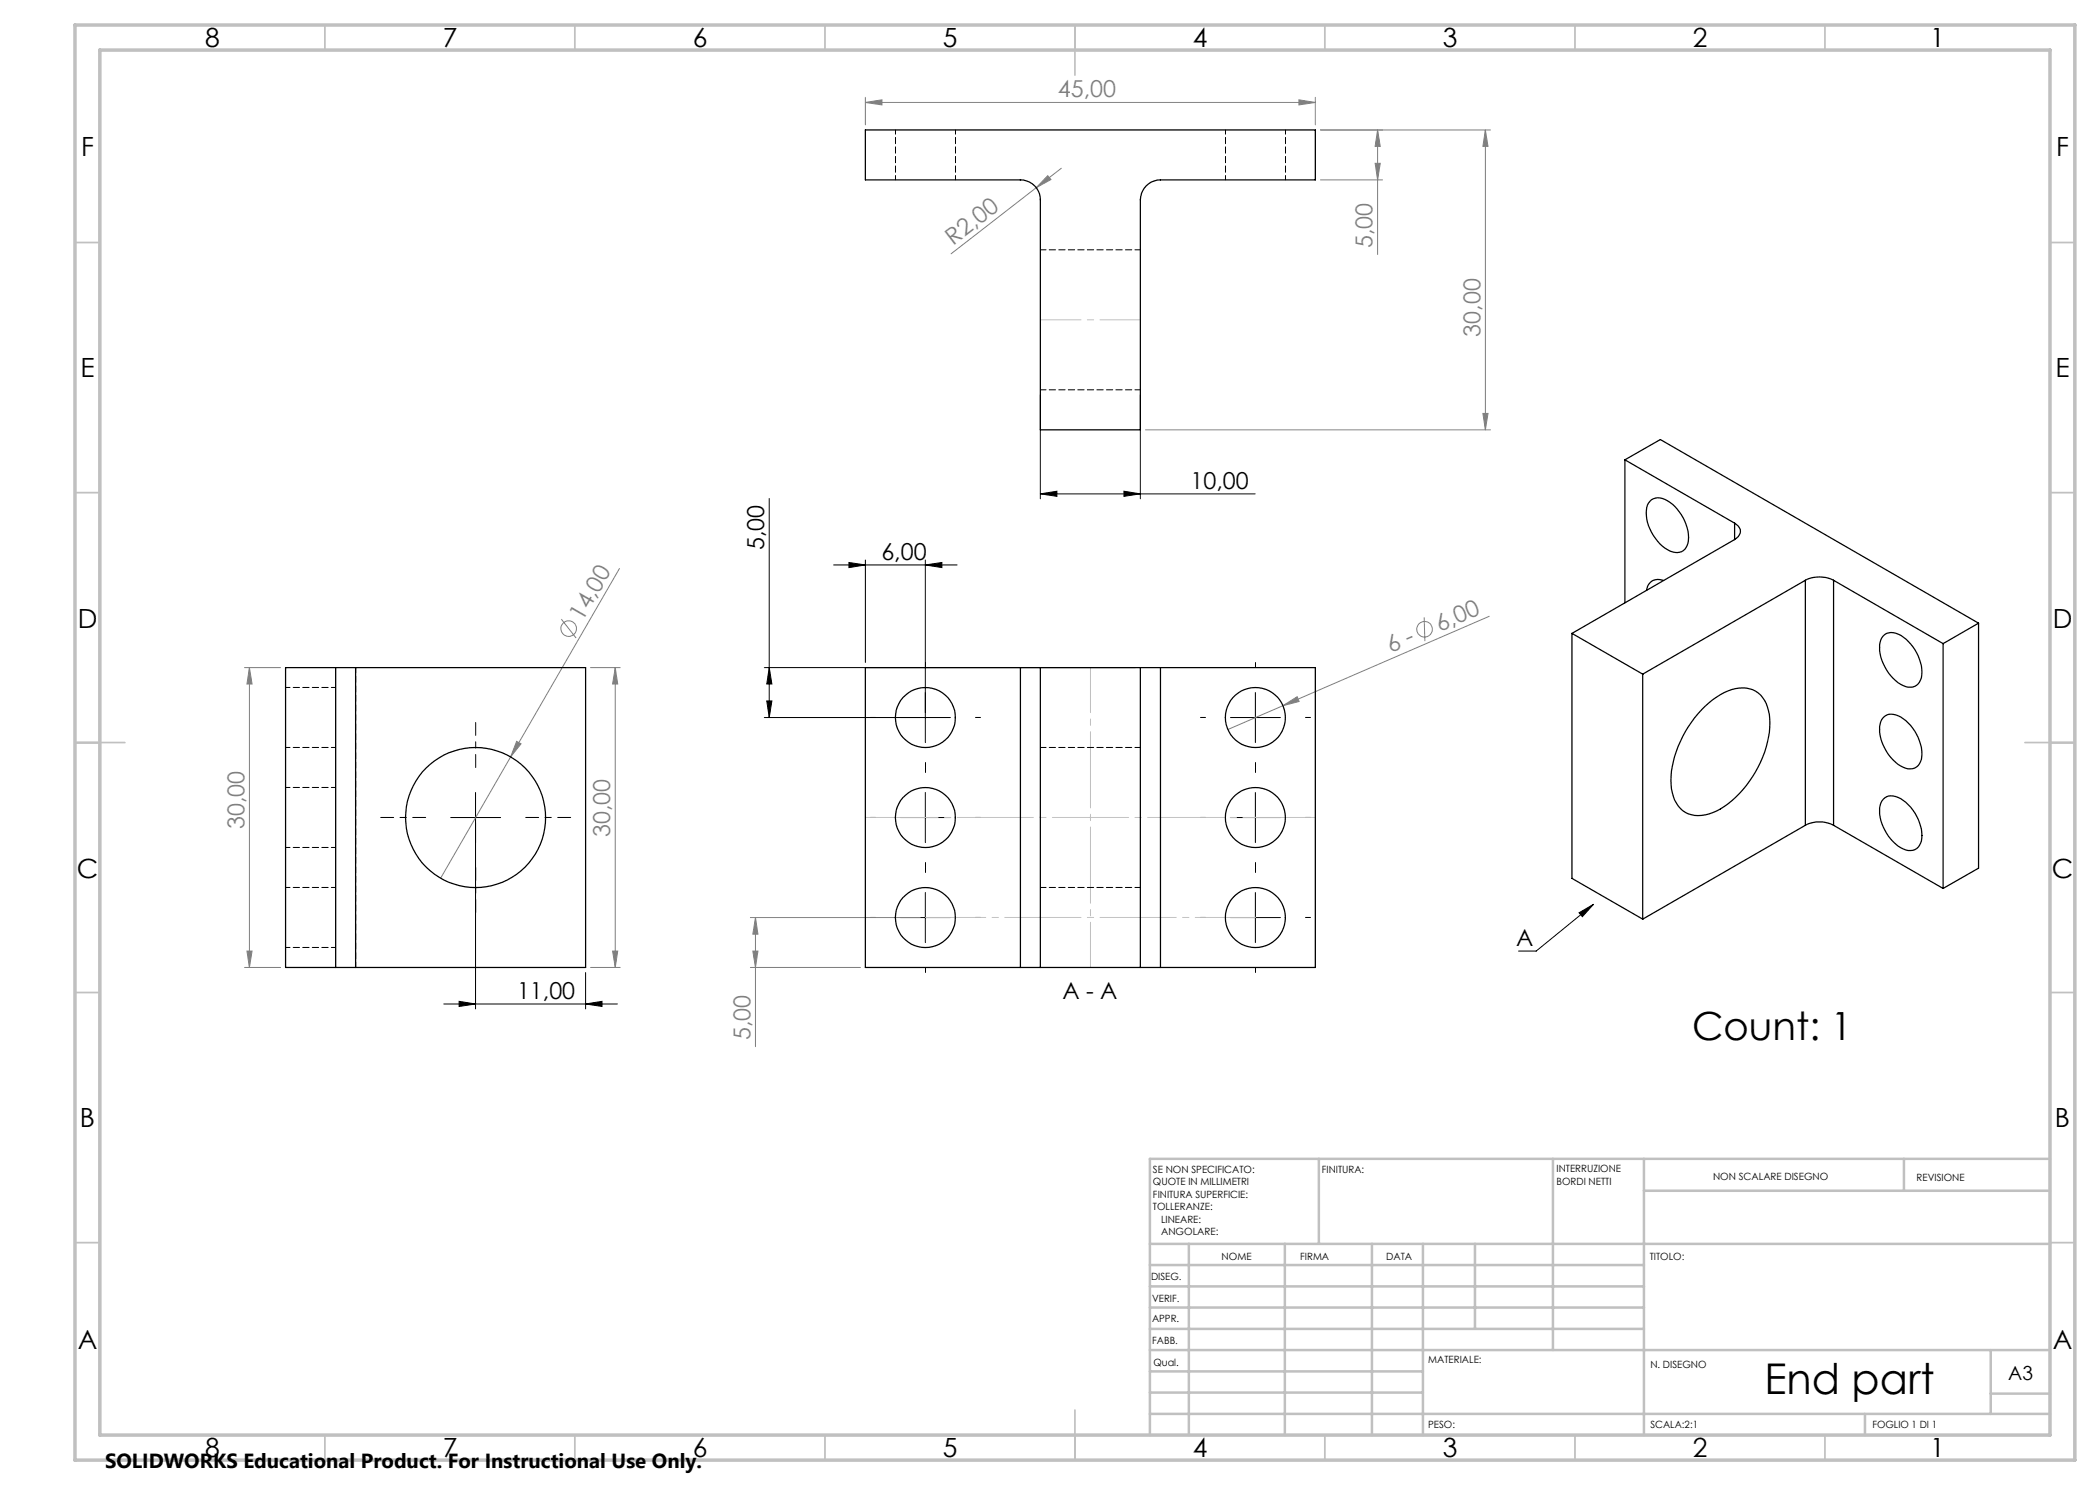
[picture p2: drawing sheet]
<svg xmlns="http://www.w3.org/2000/svg" width="420mm" height="297mm" viewBox="0 0 420 297" stroke-linecap="round" stroke-linejoin="round" font-family="sans-serif">
<g fill="none" stroke="#808080" stroke-width=".2">
<path d="M173.1 19.5v5.5M259.8 20l3.3 .5-3.3 .5zM263.1 19.5v5.5M173.1 20.5l3.3-.5v1zM173.1 20.5h90M207.3 37.5l-17.1 13.3M209.5 35.1l.7 .8-2.9 1.6zM212.3 33.7l-5 3.8M264.1 36h12.4M264.1 26h34M275 32.7h1l-.5 3.3zM275.5 26v24.9"/>
<path d="M275.5 26l.5 3.3h-1zM297.1 26l.5 3.3h-1zM297.1 26v60M229.1 86h69M296.6 82.7h1l-.5 3.3zM123.9 113.7l-21.8 37.7M48.9 133.5h7.2M49.9 133.5l.5 3.3h-1zM49.9 133.5v60M112.3 123.8l2.9 3.8M118.1 133.5h5.9M123 133.5l.5 3.3h-1z"/>
<path d="M123 133.5v60M284.8 123.5l.2 4.7M297.9 123.3l-52.3 22.6M102.1 151.4l-14 24.2M103.3 148.3l.9 .5-2.1 2.6zM256.6 141.1l2.8-1.8 .4 1zM48.9 193.5h7.2M49.4 190.2h1l-.5 3.3zM118.1 193.5h5.9M122.5 190.2h1l-.5 3.3zM150.1 183.5h34M150.1 193.5h22"/>
<path d="M150.6 190.2h1l-.5 3.3zM151.1 183.5l.5 3.3h-1zM151.1 183.5v25.8"/>
<circle cx="113.7" cy="125.7" r="1.56"/>
<circle cx="284.9" cy="125.9" r="1.56"/>
</g>
<g fill="none" stroke="#000" stroke-width=".2">
<path d="M208.1 79v20.8M228.1 79v20.8M153.8 99.7v43.8M208.1 98.8l3.3-.6v1.1zM208.1 98.8h42.9M224.8 98.2l3.3 .6-3.3 .5zM166.7 113h24.7M169.8 112.5l3.3 .5-3.3 .5zM173.1 112v20.5M185.1 113l3.3-.5v1zM185.1 112v36.5M152.9 133.5h74.2"/>
<path d="M153.8 133.5l.6 3.3h-1zM251.1 138.5v10M95.1 158.5v43.3M153.4 140.2h1l-.6 3.3zM185.1 158.5v10M190.1 143.5h-37.2M246.1 143.5h10M251.1 158.5v10M90.1 163.5h10M180.1 163.5h10M185.1 178.5v10M246.1 163.5h10"/>
<path d="M251.1 178.5v10M117.1 194.5v7.3M180.1 183.5h10M246.1 183.5h10M315.8 182.6l2.9-1.7-2.2 2.4zM318.7 180.9l-11.5 9.3h-3.5M88.8 200.8h34.7M91.8 200.3l3.3 .5-3.3 .5zM117.1 200.8l3.3-.5v1z"/>
</g>
<g fill="none" stroke="#000" stroke-width=".2" stroke-dasharray="15.2 1.3 1.3 1.3">
<path d="M185.1 133.5v-1M251.1 133.5v-1M175.1 143.5h-1M185.1 153.5v1M185.1 153.5v-1M195.1 143.5h1M241.1 143.5h-1M251.1 153.5v1M251.1 153.5v-1M261.1 143.5h1M175.1 163.5h-1M185.1 173.5v-1"/>
<path d="M185.1 173.5v1M195.1 163.5h1M241.1 163.5h-1M251.1 173.5v1M251.1 173.5v-1M261.1 163.5h1M175.1 183.5h-1M185.1 193.5v1M195.1 183.5h1M241.1 183.5h-1M251.1 193.5v1M261.1 183.5h1"/>
</g>
<path d="M95.1 153.5v-9M85.1 163.5h-9M95.1 173.5v9M105.1 163.5h9" fill="none" stroke="#000" stroke-width=".2" stroke-dasharray="15.2 1.3 1.3 1.3" stroke-dashoffset="12.6"/>
<path d="M185.1 183.5h66" fill="none" stroke="#c0c0c0" stroke-width=".2" stroke-dasharray="15.2 1.3 1.3 1.3" stroke-dashoffset="3.2"/>
<path d="M173.1 163.5h90" fill="none" stroke="#c0c0c0" stroke-width=".2" stroke-dasharray="15.2 1.3 1.3 1.3" stroke-dashoffset=".7"/>
<path d="M218.1 133.5v60" fill="none" stroke="#c0c0c0" stroke-width=".2" stroke-dasharray="15.2 1.3 1.3 1.3" stroke-dashoffset="6.2"/>
<path d="M208.1 64h20" fill="none" stroke="#c0c0c0" stroke-width=".2" stroke-dasharray="15.2 1.3 1.3 1.3" stroke-dashoffset="7.1"/>
<g fill="none" stroke="#c0c0c0" stroke-width=".35">
<path d="M65 5v5M115 5v5M165 5v5M215 5v10M265 5v5M315 5v5M365 5v5M15 48.5h5M410 48.5h5M15 98.5h5M410 98.5h5M15 148.5h10"/>
<path d="M405 148.5h10M15 198.5h5M410 198.5h5M15 248.5h5M410 248.5h5M65 287v5M115 287v5M165 287v5M215 282v10M265 287v5M315 287v5M365 287v5"/>
</g>
<g fill="none" stroke="#c0c0c0" stroke-width=".5">
<path d="M263.8 231.8v17M310.6 231.8v38.2M328.8 231.8v55.2M328.8 238.2h81.2M380.8 231.8v6.4M410 231.8h-180v55.2M230 248.8h180M230 257.3h98.8M230 253h98.8M237.8 248.8v38.2M257 248.8v38.2M274.4 248.8v38.2"/>
<path d="M284.6 248.8v38.2M295 248.8v17M230 265.8h98.8M230 261.5h98.8M230 278.5h54.6M230 274.3h54.6M230 270h180M398.1 270v12.8M398.1 278.7h11.9M230 282.8h180M373 282.8v4.2"/>
</g>
<path d="M15 5h400v287h-400zM20 10h390v277h-390z" fill="none" stroke="#c0c0c0" stroke-width=".7"/>
<path d="M315.8 182.6l2.9-1.7-2.2 2.4z" fill="#000"/>
<path d="M151.1 183.5l.5 3.3h-1zM150.6 190.2h1l-.5 3.3z" fill="#808080"/>
<g fill="#000">
<path d="M185.1 113l3.3-.5v1zM169.8 112.5l3.3 .5-3.3 .5z"/>
<path d="M153.4 140.2h1l-.6 3.3zM153.8 133.5l.6 3.3h-1z"/>
<path d="M91.8 200.3l3.3 .5-3.3 .5zM117.1 200.8l3.3-.5v1zM208.1 98.8l3.3-.6v1.1zM224.8 98.2l3.3 .6-3.3 .5z"/>
</g>
<g fill="#808080">
<path d="M256.6 141.1l2.8-1.8 .4 1z"/>
<path d="M209.5 35.1l.7 .8-2.9 1.6z"/>
<path d="M103.3 148.3l.9 .5-2.1 2.6z"/>
<path d="M259.8 20l3.3 .5-3.3 .5zM173.1 20.5l3.3-.5v1z"/>
<path d="M275 32.7h1l-.5 3.3zM275.5 26l.5 3.3h-1z"/>
<path d="M123 133.5l.5 3.3h-1zM122.5 190.2h1l-.5 3.3zM49.9 133.5l.5 3.3h-1zM49.4 190.2h1l-.5 3.3zM297.1 26l.5 3.3h-1zM296.6 82.7h1l-.5 3.3z"/>
</g>
<g fill="none" stroke="#000" stroke-width=".25">
<path d="M173.1 26h90v10h-31a4 4 0 0 0-4 4v46h-20v-46a4 4 0 0 0-4-4h-31zM325 92l21.9 12.6M325 92l7.1-4.1 63.6 36.7M325 92v28.5M330.3 99.9a3.2 3.2 0 0 1 3.7 .6 8.9 8.9 0 0 1 3.6 8.1 2.37 2.37 0 0 1-3.6 1.6 8.9 8.9 0 0 1-4.6-8.7 2.66 2.66 0 0 1 .9-1.6zM332.7 116.1a2.33 2.33 0 0 0-3.4 2M346.9 104.6a1.74 1.74 0 0 1 1.2 1.7 1.74 1.74 0 0 1-1.2 1.6M346.9 107.9l-32.5 18.8M346.9 104.6v3.3M361.1 116.1a6.3 6.3 0 0 1 5.6 0M361.1 116.1l-32.6 18.7M361.1 116.1v49"/>
<path d="M366.7 116.1l21.9 12.6M366.7 116.1v49M67.1 133.5h4M67.1 133.5h-10v60h10M67.1 133.5v60M71.1 133.5h46v60h-46M71.1 133.5v60M204.1 133.5h4M204.1 133.5h-31v60h31M204.1 133.5v60M208.1 133.5h20M208.1 133.5v60"/>
<path d="M228.1 133.5h4M228.1 133.5v60M232.1 133.5h31v60h-31M232.1 133.5v60M314.4 126.7l14.1 8.1M314.4 126.7v49l14.1 8.1M328.5 134.8v49M376.7 127.2a2.73 2.73 0 0 1 3.5-.1 9 9 0 0 1 4.1 8.4 2.38 2.38 0 0 1-3.7 1.6 9.1 9.1 0 0 1-4.7-8.1 3 3 0 0 1 .8-1.8zM388.6 128.7v49M395.7 124.6l-7.1 4.1M395.7 124.6v49l-7.1 4.1M340.3 142a12.9 12.9 0 0 1 7.6-4.4 5.2 5.2 0 0 1 5.8 4.5 17.8 17.8 0 0 1-2.6 12.3 18.9 18.9 0 0 1-8.6 8.1 5.5 5.5 0 0 1-7.6-2.5 13.5 13.5 0 0 1 .4-9.8 22.8 22.8 0 0 1 5-8.2z"/>
<path d="M376.7 143.5a2.73 2.73 0 0 1 3.5-.1 9 9 0 0 1 4.1 8.5 2.38 2.38 0 0 1-3.7 1.6 9.1 9.1 0 0 1-4.7-8.2 3 3 0 0 1 .8-1.8zM376.7 159.8a2.73 2.73 0 0 1 3.5-.1 9 9 0 0 1 4.1 8.5 2.38 2.38 0 0 1-3.7 1.6 9.1 9.1 0 0 1-4.7-8.2 3 3 0 0 1 .8-1.8zM361.1 165.1a6.3 6.3 0 0 1 5.6 0M361.1 165.1l-32.6 18.7M366.7 165.1l21.9 12.6M67.1 193.5h4M204.1 193.5h4M208.1 193.5h20M228.1 193.5h4"/>
<circle cx="185.1" cy="143.5" r="6"/>
<circle cx="251.1" cy="143.5" r="6"/>
<circle cx="95.1" cy="163.5" r="14"/>
<circle cx="185.1" cy="163.5" r="6"/>
<circle cx="251.1" cy="163.5" r="6"/>
<circle cx="185.1" cy="183.5" r="6"/>
<circle cx="251.1" cy="183.5" r="6"/>
</g>
<path d="M228.1 50h-20M208.1 78h20M228.1 149.5h-20M208.1 177.5h20M71.1 193.5v-60" fill="none" stroke="#000" stroke-width=".2" stroke-dasharray="1.3 .6" stroke-dashoffset=".2"/>
<path d="M179.1 26v10M191.1 36v-10M245.1 26v10M257.1 36v-10M67.1 137.5h-10M57.1 149.5h10M67.1 157.5h-10M57.1 169.5h10M67.1 177.5h-10M57.1 189.5h10" fill="none" stroke="#000" stroke-width=".2" stroke-dasharray="1.3 .6" stroke-dashoffset=".4"/>
<text font-size="8.5" x="352.9" y="278.7">End part</text>
<text font-size="7.8" x="338.4" y="208">Count: 1</text>
<g font-size="5.3">
<text x="41" y="9.5">8</text>
<text x="88.5" y="9.5">7</text>
<text x="138.5" y="9.5">6</text>
<text x="188.5" y="9.5">5</text>
<text x="238.5" y="9.5">4</text>
<text x="288.5" y="9.5">3</text>
<text x="338.5" y="9.5">2</text>
<text x="386" y="9.5">1</text>
<text x="16.2" y="31.3">F</text>
<text x="411.2" y="31.3">F</text>
<text x="16.1" y="75.5">E</text>
<text x="411.1" y="75.5">E</text>
<text x="15.5" y="125.5">D</text>
<text x="410.5" y="125.5">D</text>
<text x="15.4" y="175.5">C</text>
<text x="410.4" y="175.5">C</text>
<text x="16" y="225.5">B</text>
<text x="411" y="225.5">B</text>
<text x="15.5" y="269.8">A</text>
<text x="410.5" y="269.8">A</text>
<text x="41" y="291.5">8</text>
<text x="88.5" y="291.5">7</text>
<text x="138.5" y="291.5">6</text>
<text x="188.5" y="291.5">5</text>
<text x="238.5" y="291.5">4</text>
<text x="288.5" y="291.5">3</text>
<text x="338.5" y="291.5">2</text>
<text x="386" y="291.5">1</text>
</g>
<g font-size="4.7" fill="#808080">
<text x="211.6" y="19.5">45,00</text>
<text x="190.6" y="49.1" transform="rotate(-38 190.6 49.1)">R2,00</text>
<text x="274.5" y="49.6" transform="rotate(-90 274.5 49.6)">5,00</text>
<text x="296.1" y="67.3" transform="rotate(-90 296.1 67.3)">30,00</text>
<text x="116.5" y="124.3" transform="rotate(-60 116.5 124.3)">14,00</text>
<text x="278.1" y="130.6" transform="rotate(-23 278.1 130.6)">6 -</text>
<text x="288" y="126.4" transform="rotate(-23 288 126.4)">6,00</text>
<text x="48.9" y="165.9" transform="rotate(-90 48.9 165.9)">30,00</text>
<text x="122" y="167.4" transform="rotate(-90 122 167.4)">30,00</text>
<text x="150.1" y="208" transform="rotate(-90 150.1 208)">5,00</text>
</g>
<g font-size="4.7">
<text x="238.1" y="97.7">10,00</text>
<text x="152.9" y="110" transform="rotate(-90 152.9 110)">5,00</text>
<text x="176.3" y="112">6,00</text>
<text x="303.3" y="189.1">A</text>
<text x="103.4" y="199.8">11,00</text>
<text x="212.5" y="199.7">A - A</text>
</g>
<text font-size="4.1" x="21" y="293.7">SOLIDWORKS Educational Product. For Instructional Use Only.</text>
<text font-size="3.9" x="401.6" y="276">A3</text>
<g font-size="2">
<text x="230.6" y="234.6">SE NON SPECIFICATO:</text>
<text x="230.6" y="237.1">QUOTE IN MILLIMETRI</text>
<text x="230.6" y="239.6">FINITURA SUPERFICIE:</text>
<text x="264.4" y="234.6">FINITURA:</text>
<text x="311.3" y="234.5">INTERRUZIONE</text>
<text x="311.3" y="237">BORDI NETTI</text>
<text x="342.6" y="236">NON SCALARE DISEGNO</text>
<text x="383.3" y="236.2">REVISIONE</text>
<text x="230.6" y="242.1">TOLLERANZE:</text>
<text x="232.2" y="244.6">LINEARE:</text>
<text x="232.2" y="247.1">ANGOLARE:</text>
<text x="244.3" y="252">NOME</text>
<text x="260" y="251.9">FIRMA</text>
<text x="277.2" y="251.9">DATA</text>
<text x="330" y="251.9">TITOLO:</text>
<text x="230.2" y="256.1">DISEG.</text>
<text x="230.4" y="260.3">VERIF.</text>
<text x="230.4" y="264.4">APPR.</text>
<text x="230.5" y="268.8">FABB.</text>
<text x="230.7" y="273.1">Qual.</text>
<text x="285.7" y="272.5">MATERIALE:</text>
<text x="330.1" y="273.6">N. DISEGNO</text>
<text x="285.6" y="285.5">PESO:</text>
<text x="330.1" y="285.6">SCALA:2:1</text>
<text x="374.5" y="285.6">FOGLIO 1 DI 1</text>
</g>
</svg>
